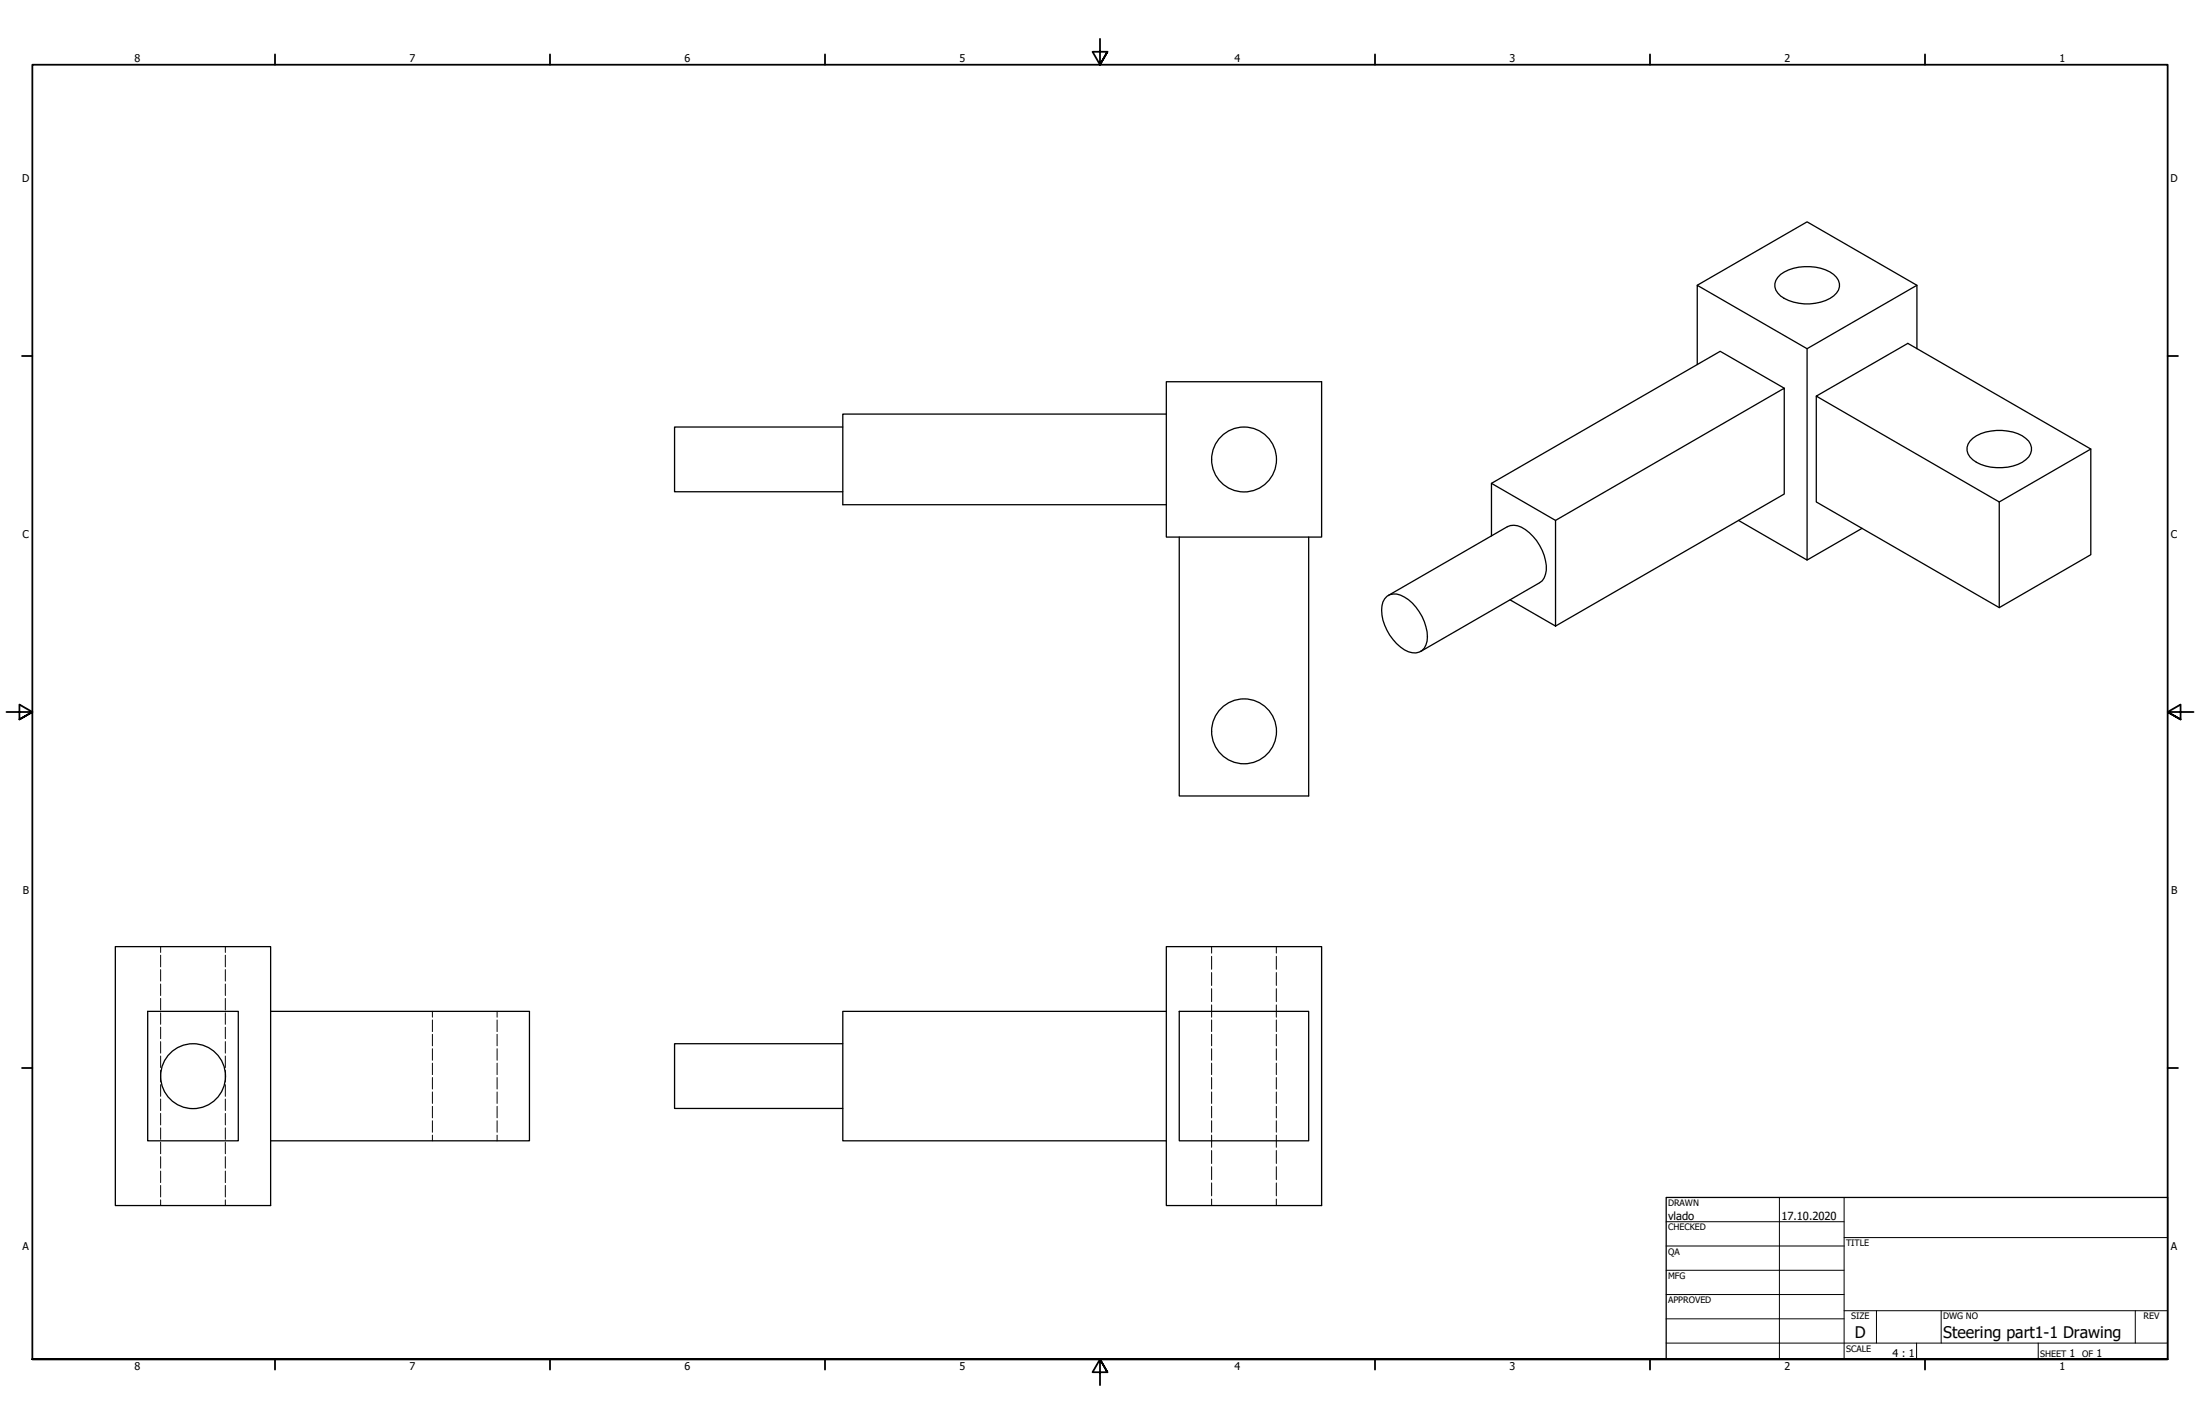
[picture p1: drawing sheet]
<svg xmlns="http://www.w3.org/2000/svg" width="864mm" height="559mm" viewBox="0 0 864 559" stroke-linecap="round" stroke-linejoin="round" font-family="sans-serif">
<!-- layer: Hidden (ANSI) -->
<g fill="none" stroke="#000" stroke-width=".39">
<path d="M63.1 371.5v2.3M63.1 374.8v4.6M88.5 371.5v2.3M88.5 374.8v4.6M475.6 371.5v2.5M475.6 375.3v5.1M501 371.5v2.5M501 375.3v5.1M63.1 380.5v4.5M63.1 386.1v4.6M63.1 391.8v4.5M63.1 397.4v4.6"/>
<path d="M88.5 380.5v4.5M88.5 386.1v4.6M88.5 391.8v4.5M88.5 397.4v4.6M169.7 396.9v2.3M195.1 396.9v2.3M475.6 381.6v5.1M475.6 388v5.1M475.6 394.3v4.9M501 381.6v5.1M501 388v5.1M501 394.3v4.9"/>
<path d="M63.1 403.1v4.5M63.1 408.7v4.6M63.1 414.4v4.5M88.5 403.1v4.5M88.5 408.7v4.6M88.5 414.4v4.5M169.7 400.2v4.6M169.7 405.9v4.5M169.7 411.5v4.6M169.7 417.2v4.5M195.1 400.2v4.6M195.1 405.9v4.5"/>
<path d="M195.1 411.5v4.6M195.1 417.2v4.5M475.6 400.2v4.6M475.6 405.9v4.5M475.6 411.5v4.6M475.6 417.2v4.5M501 400.2v4.6M501 405.9v4.5M501 411.5v4.6M501 417.2v4.5M63.1 420.1v4.5M63.1 425.6v4.6"/>
<path d="M63.1 431.3v4.5M63.1 436.9v4.6M88.5 420.1v4.5M88.5 425.6v4.6M88.5 431.3v4.5M88.5 436.9v4.6M169.7 422.8v4.6M169.7 428.5v4.5M169.7 434.1v4.6M169.7 439.8v4.5M195.1 422.8v4.6M195.1 428.5v4.5"/>
<path d="M195.1 434.1v4.6M195.1 439.8v4.5M475.6 422.8v4.6M475.6 428.5v4.5M475.6 434.1v4.6M475.6 439.8v4.5M501 422.8v4.6M501 428.5v4.5M501 434.1v4.6M501 439.8v4.5M63.1 442.6v4.5M63.1 448.2v4.6"/>
<path d="M63.1 453.9v4.5M63.1 459.5v4.6M88.5 442.6v4.5M88.5 448.2v4.6M88.5 453.9v4.5M88.5 459.5v4.6M169.7 445.5v2.2M195.1 445.5v2.2M475.6 445.5v4.7M475.6 451.5v5.1M475.6 457.8v5.1M501 445.5v4.7"/>
<path d="M501 451.5v5.1M501 457.8v5.1M63.1 465.2v4.5M63.1 470.9v2.2M88.5 465.2v4.5M88.5 470.9v2.2M475.6 464.2v5.1M475.6 470.5v2.6M501 464.2v5.1M501 470.5v2.6"/>
</g>
<!-- layer: Visible (ANSI) -->
<g fill="none" stroke="#000" stroke-width=".51">
<path d="M666.2 112l43.2-24.9 43.1 24.9v24.8M698.9 107.7a19.2 19.2 0 0 1 20.9 0 5 5 0 0 1 0 8.4 18.8 18.8 0 0 1-20.9 0 5.1 5.1 0 0 1 0-8.4zM752.5 112l-43.1 24.8v83l-27-15.6M709.4 136.8l-43.2-24.8v31.1M457.8 149.8h61v61h-61zM700.4 152.3l-25.1-14.4-89.8 51.8v20.6M713 155.4v41.6l71.8 41.4 35.9-20.7v-41.5l-71.8-41.5-35.9 20.7 71.8 41.6v41.4M330.8 167.6h-66v25.4h66M457.8 162.5h-127v35.6h127M773.3 173.1a17.3 17.3 0 0 1 16.9-3.6 9 9 0 0 1 7.2 6.1 6.7 6.7 0 0 1-5.3 6.6 19.6 19.6 0 0 1-17.7-1.8 4.9 4.9 0 0 1-1.1-7.3zM820.7 176.2l-35.9 20.8M585.5 189.7l25.1 14.5"/>
<path d="M462.9 210.8v101.6h50.8v-101.6M730.9 207.3l-21.5 12.5M544.4 234a5.9 5.9 0 0 1 6.9 .3 19 19 0 0 1 8.9 17.3 5.1 5.1 0 0 1-7.3 4.2 18.8 18.8 0 0 1-10.4-18.1l.4-1.5zM545 233.7l46.7-27a7.6 7.6 0 0 1 8.6 2.3 19.5 19.5 0 0 1 6.7 14.8 6 6 0 0 1-2.6 4.9l-46.7 27M592.8 235.4l17.8 10.3 89.8-51.8v-41.6l-89.8 51.9v41.5M45.3 371.5h60.9v101.6h-60.9zM457.8 371.5h61v101.6h-61zM58 396.9h35.5v50.8h-35.5zM106.2 396.9h101.6v50.8h-101.6M457.8 396.9h-127v50.8h127M462.9 396.9h50.8v50.8h-50.8zM330.8 409.6h-66v25.4h66"/>
<circle cx="488.3" cy="180.3" r="12.7"/>
<circle cx="488.3" cy="287" r="12.7"/>
<circle cx="75.8" cy="422.3" r="12.7"/>
</g>
<!-- layer: Border (ANSI) -->
<g fill="none" stroke="#000" stroke-width=".7">
<path d="M431.8 15.2v10.2l-2.9-5.1h5.8l-2.9 5.1 2.9-5.1M107.9 21.3v4.1M215.9 21.3v4.1M323.8 21.3v4.1M539.8 21.3v4.1M647.7 21.3v4.1M755.6 21.3v4.1M8.6 139.7h4.1M850.9 139.7h4.1M2.5 279.4h10.2l-5.1-2.9v5.8l5.1-2.9-5.1 2.9M861.1 279.4h-10.2l5.1-2.9v5.8l-5.1-2.9 5.1 2.9M8.6 419.1h4.1"/>
<path d="M850.9 419.1h4.1M12.7 533.4v-508h838.2v508h-838.2h838.2M107.9 533.4v4.1M215.9 533.4v4.1M323.8 533.4v4.1M434.7 538.5l-2.9-5.1 2.9 5.1h-5.8l2.9-5.1v10.2M539.8 533.4v4.1M647.7 533.4v4.1M755.6 533.4v4.1"/>
</g>
<!-- layer: Title (ANSI) -->
<g fill="none" stroke="#000" stroke-width=".39">
<path d="M654 479.4h69.9M698.5 469.9v63.5M723.9 469.9v63.5M654 488.9h69.9M654 498.5h69.9M723.9 485.6h127M654 508h69.9M654 517.5h69.9M723.9 514.3h127M736.6 514.3v12.7M762 514.3v12.7M838.2 514.3v12.7"/>
<path d="M654 527h196.9M752.3 527v6.4M800.1 527v6.4"/>
</g>
<path d="M654 469.9h196.9v63.5h-196.9z" fill="none" stroke="#000" stroke-width=".51"/>
<g font-size="6.3">
<text x="728.1" y="524.9">D</text>
<text x="762.8" y="525">Steering part1-1 Drawing</text>
</g>
<g font-size="4.4">
<text x="654.8" y="478.6">vlado</text>
<text x="699.3" y="478.6">17.10.2020</text>
</g>
<g font-size="4.2">
<text x="52.8" y="24.4">8</text>
<text x="160.8" y="24.4">7</text>
<text x="268.7" y="24.4">6</text>
<text x="376.7" y="24.4">5</text>
<text x="484.6" y="24.4">4</text>
<text x="592.6" y="24.4">3</text>
<text x="700.5" y="24.4">2</text>
<text x="808.5" y="24.4">1</text>
<text x="8.8" y="71.4">D</text>
<text x="852" y="71.4">D</text>
<text x="8.9" y="211.1">C</text>
<text x="852.2" y="211.1">C</text>
<text x="9" y="350.8">B</text>
<text x="852.2" y="350.8">B</text>
<text x="8.9" y="490.5">A</text>
<text x="852.2" y="490.5">A</text>
<text x="742.9" y="532.6">4 : 1</text>
<text x="812.4" y="532.6">1</text>
<text x="823" y="532.6">1</text>
<text x="52.8" y="537.5">8</text>
<text x="160.8" y="537.5">7</text>
<text x="268.7" y="537.5">6</text>
<text x="376.7" y="537.5">5</text>
<text x="484.6" y="537.5">4</text>
<text x="592.6" y="537.5">3</text>
<text x="700.5" y="537.5">2</text>
<text x="808.5" y="537.5">1</text>
</g>
<g font-size="3.5">
<text x="654.8" y="473.2">DRAWN</text>
<text x="654.8" y="482.8">CHECKED</text>
<text x="724.7" y="488.9">TITLE</text>
<text x="654.8" y="492.3">QA</text>
<text x="654.8" y="501.8">MFG</text>
<text x="654.8" y="511.4">APPROVED</text>
<text x="726.7" y="517.7">SIZE</text>
<text x="762.8" y="517.7">DWG NO</text>
<text x="841.4" y="517.7">REV</text>
<text x="724.7" y="530.4">SCALE</text>
<text x="800.9" y="532.6">SHEET</text>
<text x="817.4" y="532.6">OF</text>
</g>
</svg>
